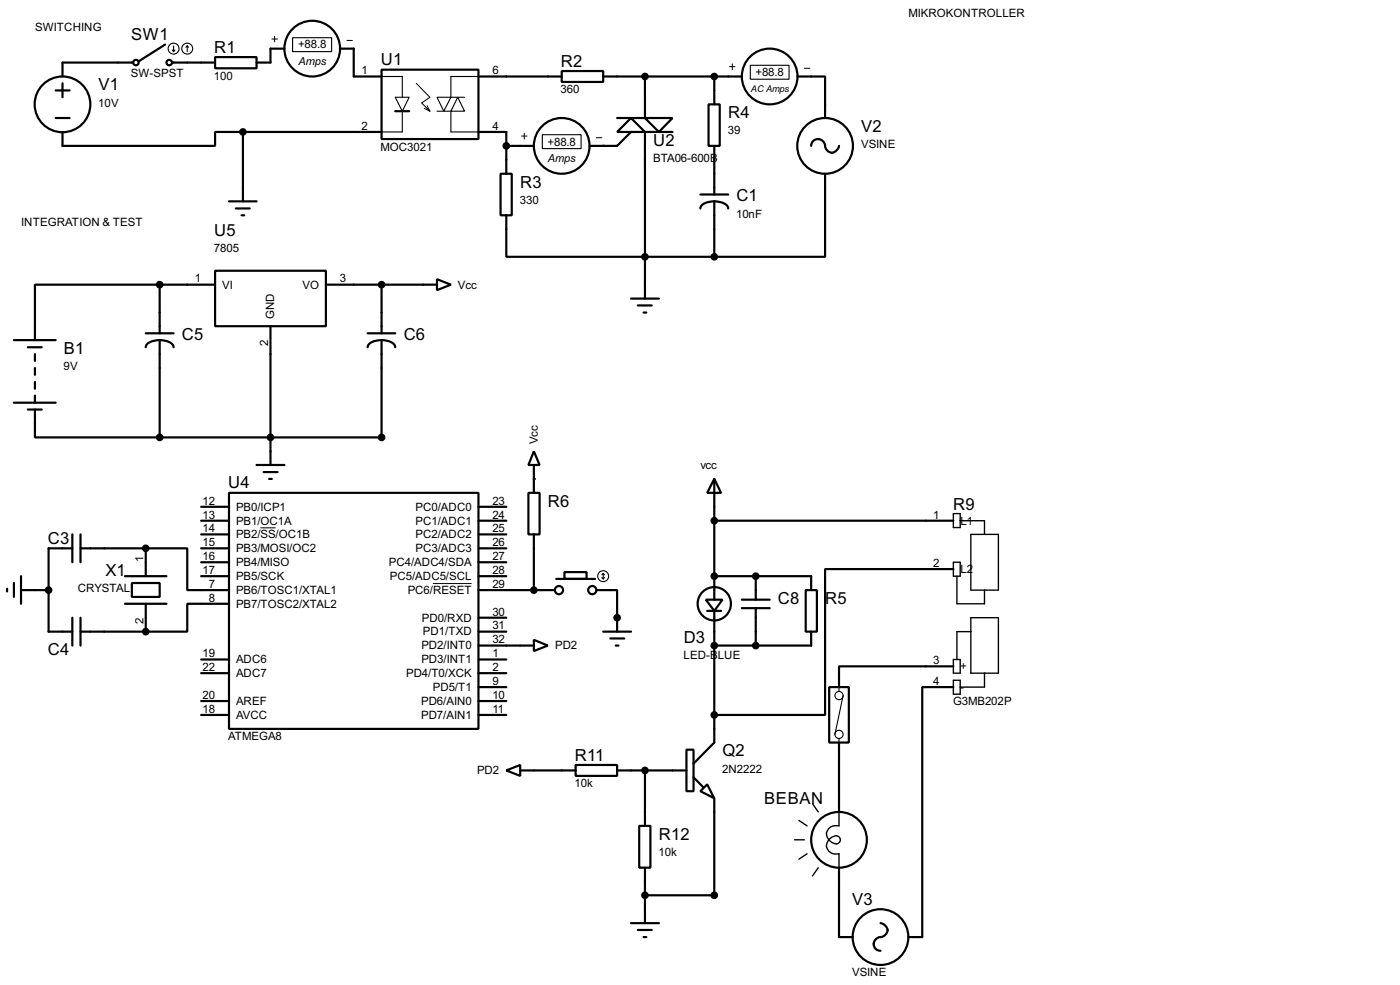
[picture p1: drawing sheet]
<svg xmlns="http://www.w3.org/2000/svg" width="256mm" height="180mm" viewBox="0 0 256 180" stroke-linecap="round" stroke-linejoin="round" font-family="sans-serif">
<g fill="none" stroke="#000" stroke-width=".4">
<path d="M10.2 16.6h2.6M11.5 15.3v2.5M24.4 11.5h-12.9v2.5M30.3 8.2l-4.8 3M31.6 11.5h7.8M39.4 10.5h7.6v2h-7.6zM52.1 8.9h-2.5v2.6h-2.6M62.3 8.9h2.5v5.1h5.1M69.9 12.8h17.8v12.7h-17.8zM87.7 14h15.2M102.9 13h7.6v2h-7.6zM110.5 14h25.4"/>
<path d="M118.2 14v7.6h-5.1M129.8 19.1h2.1v7.6h-2.1zM130.9 14v5.1M146.1 14h5.1v7.6M10.2 21.6h2.6M11.5 24.2v2.5h27.9v-2.5h5.1M42 36.9h5M43.2 38.2h2.6M44.3 39.4h.5M44.5 24.2v12.7M44.5 24.2h25.4M72.4 20.4h2.6"/>
<path d="M87.7 24.2h5.1v7.6M91.7 31.8h2.1v7.6h-2.1zM92.8 39.4v7.6h38.1M92.8 26.7h5M113.1 24.2l2.5-2.6 2.6 2.6zM115.6 24.2l-2.5 2.5h-5.1M118.2 21.6h5l-2.5 2.6zM123.2 24.2h-5v30.5M128.3 35.6h5.1M130.9 36.9a3.2 3.2 0 0 1 2.4 .9l.1 .4M130.9 36.9a3.1 3.1 0 0 0-2.5 .9l-.1 .4M130.9 26.7v8.9"/>
<path d="M130.9 36.9v10.1M148.6 26.7a1.32 1.32 0 0 1 1.5-1.2 1.32 1.32 0 0 1 1.1 1.5 1.27 1.27 0 0 0 1.4 .9 1.27 1.27 0 0 0 1.1-1.2M151.2 31.8v15.2h-20.3M29.3 52.1h-22.9v10.2M29.3 52.1v8.9M29.3 52.1h10.1M39.4 49.6h20.3v10.1h-20.3zM49.6 59.7v25.4M59.7 52.1h20.4M69.9 52.1v8.9M80.1 51.1l2.5 1-2.5 1zM115.6 54.7h5.1"/>
<path d="M116.9 55.9h2.5M117.9 57.2h.5M2.6 62.3h7.6M2.6 73.7h7.6M5.1 63.6h2.6M5.1 75h2.6M6.4 75v5.1h22.9M6.4 64.8v1.3M6.4 67.4v1.2M6.4 69.9v1.3M6.4 72.4v1.3M26.7 61h5.1"/>
<path d="M29.3 62.3a3.2 3.2 0 0 1 2.4 .9l.1 .4M29.3 62.3a3.1 3.1 0 0 0-2.5 .9l-.1 .4M29.3 62.3v17.8M67.4 61h5M69.9 62.3a2.24 2.24 0 0 1 2.5 1.3M69.9 62.3a3.1 3.1 0 0 0-2.5 .9v.4M69.9 62.3v17.8h-40.6M13.3 97.8v5.1M14.8 97.8v5.1M36.9 95.3h5.1M36.9 92.8h5.1M36.9 97.8h5.1"/>
<path d="M42 90.2h45.7v43.2h-45.7zM47 85.1h5.1M48.3 86.4h2.6M49.3 87.7h.5M87.7 95.3h5.1M87.7 92.8h5.1M87.7 97.8h5.1M96.8 90.2h2.1v7.6h-2.1zM97.8 82.6l1.1 2.5h-2.1zM97.8 85.1v5.1M97.8 97.8v10.2M130.9 87.7l1.2 2.5h-2.5z"/>
<path d="M130.9 87.7v22.1M130.9 95.3h43.8M1.3 107.8v.5M2.6 106.7v2.6M3.9 108h5M3.9 105.5v5M13.3 100.4h-4.4v15.2h4.4M13.3 113.1v5.1M14.8 100.4h11.9M14.8 115.6h11.9M14.8 113.1v5.1M22.9 105.5h7.6"/>
<path d="M22.9 110.5h7.6M24.2 106.7h5.1v2.6h-5.1zM26.7 100.4h7.6v7.6h7.7M26.7 100.4v5.1M26.7 110.5v5.1M36.9 100.4h5.1M36.9 105.5h5.1M36.9 102.9h5.1M42 110.5h-7.7v5.1h-7.6M87.7 100.4h5.1M87.7 115.6h5.1M87.7 108h14"/>
<path d="M87.7 118.2h10.1M87.7 105.5h5.1M87.7 102.9h5.1M87.7 113.1h5.1M97.8 117.1l2.6 1.1-2.6 1zM101.9 106h7.1M103.4 104.7h4.1v1.3h-4.1zM109.3 108h3.8v7.6M110.5 115.6h5.1M111.8 116.9h2.6M112.8 118.2h.5M129.3 109.8h3.1l-1.5 2z"/>
<path d="M129.6 111.8h2.5M130.9 111.8v24.1l-3.8 3.9M130.9 105.5h17.7v2.5M135.9 111.3h5.1M135.9 109.8h5.1M138.5 105.5v4.3M138.5 111.3v6.9M147.6 108h2.1v7.6h-2.1zM148.6 115.6v2.6h-17.7M174.7 104.2h-23.5v26.7h-20.3M36.9 120.7h5.1M36.9 123.2h5.1"/>
<path d="M36.9 128.3h5.1M36.9 130.9h5.1M87.7 125.8h5.1M87.7 120.7h5.1M87.7 123.2h5.1M87.7 128.3h5.1M87.7 130.9h5.1M125.8 137.2h1.3v7.6h-1.3zM151.9 125.8h3.6v10.1h-3.6zM153.7 135.9v12.7M174.7 122h-21v3.8M174.7 125.8h-5.7v45.7h-2.6"/>
<path d="M92.8 141l2.5-1v2zM95.3 141h10.2M105.5 140h7.6v2h-7.6zM113.1 141h12.7M117.1 151.2h2.1v7.6h-2.1zM118.2 141v10.2M118.2 158.8v10.2M127.1 142.3l1.7 1.8M128.3 144.8l1.3-1.2 1.3 2.5zM130.9 146.1v17.8h-12.7M153.7 158.8v12.7h2.6M115.6 169h5.1"/>
<path d="M116.9 170.2h2.5M117.9 171.5h.5M161.3 169a1.28 1.28 0 0 1 1.3 1.2 1.28 1.28 0 0 1-1.3 1.3 1.25 1.25 0 0 0-1.2 1.3 1.25 1.25 0 0 0 1.2 1.2"/>
<circle cx="11.4" cy="19.1" r="5.1"/>
<circle cx="24.9" cy="11.5" r=".5"/>
<circle cx="31" cy="11.5" r=".5"/>
<circle cx="57.2" cy="8.9" r="5.1"/>
<circle cx="141" cy="14" r="5.1"/>
<circle cx="102.9" cy="26.7" r="5.1"/>
<circle cx="151.1" cy="26.7" r="5.1"/>
<circle cx="102.4" cy="108" r=".75"/>
<circle cx="108.5" cy="108" r=".75"/>
<circle cx="130.8" cy="110.5" r="3.1"/>
<circle cx="153.7" cy="153.7" r="5.1"/>
<circle cx="161.3" cy="171.5" r="5.1"/>
</g>
<g fill="#000">
<circle cx="110.5" cy="26.7" r=".2"/>
<circle cx="97.8" cy="87.7" r=".2"/>
<circle cx="113.1" cy="113.1" r=".2"/>
<circle cx="130.9" cy="105.5" r=".2"/>
<circle cx="138.5" cy="105.5" r=".2"/>
</g>
<g fill="none" stroke="#000" stroke-width=".2">
<path d="M31.6 9.2l.2 .3M31.8 8.4v1.1M32.1 9.2l-.3 .3M34.3 8.4l-.2 .3M34.3 8.4l.3 .3M34.3 8.4v1.1M53.6 6.9h7.2v2.6h-7.2zM69.9 14h3.8v3.8M72.4 17.8h2.6l-1.3 2.6zM80.1 17.8h2.5l-1.3 2.6zM83.9 17.8l1.2 2.6h-2.5zM87.7 14h-5.1v3.8h2.5"/>
<path d="M137.5 12h7.1v2.5h-7.1zM73.7 20.4v3.8h-3.8M80.1 20.4h2.5v3.8h5.1M99.4 24.7h7.1v2.5h-7.1zM110.3 105.7l.2 .3M110.5 105v1M110.5 105l-.2 .2M110.5 105l.3 .2M110.8 105.7l-.3 .3M153.7 125.8v.7M153.7 135.2v.7M154.5 127.3l-1.5 7.1"/>
<circle cx="31.8" cy="8.9" r="1"/>
<circle cx="34.3" cy="8.9" r="1"/>
<circle cx="110.5" cy="105.5" r="1"/>
<circle cx="153.7" cy="134.4" r=".75"/>
<circle cx="153.7" cy="127.3" r=".75"/>
</g>
<g fill="none" stroke="#000" stroke-width=".18">
<path d="M49.8 7.2h1.1M50.3 6.7v1M63.6 7.4h1M76.3 15.3l2.5 2.5-1.5 1.1 1.5 1.5M77.8 19.9l1 .5M78.3 19.4l.5 1M133.7 12.2h1M134.2 11.7v1.1M147.4 12.5h1M95.6 24.9h1M96.1 24.4v1.1M109.3 25.2h1"/>
<path d="M47.7 96.6h2.8M79.3 106.8h7.1"/>
</g>
<g fill="#000" stroke="#000" stroke-width=".4">
<circle cx="118.1" cy="14" r=".5"/>
<circle cx="130.8" cy="14" r=".5"/>
<circle cx="44.5" cy="24.2" r=".5"/>
<circle cx="92.7" cy="26.7" r=".5"/>
<circle cx="29.2" cy="52.1" r=".5"/>
<circle cx="69.9" cy="52.1" r=".5"/>
<circle cx="118.1" cy="47" r=".5"/>
<circle cx="130.8" cy="47" r=".5"/>
<circle cx="29.2" cy="80.1" r=".5"/>
<circle cx="49.5" cy="80.1" r=".5"/>
<circle cx="69.9" cy="80.1" r=".5"/>
<circle cx="130.8" cy="95.3" r=".5"/>
<circle cx="8.9" cy="108" r=".5"/>
<circle cx="26.7" cy="115.6" r=".5"/>
<circle cx="26.7" cy="100.4" r=".5"/>
<circle cx="97.8" cy="108" r=".5"/>
<circle cx="113" cy="113.1" r=".5"/>
<circle cx="130.8" cy="118.2" r=".5"/>
<circle cx="130.8" cy="105.5" r=".5"/>
<circle cx="138.4" cy="118.2" r=".5"/>
<circle cx="138.4" cy="105.5" r=".5"/>
<circle cx="130.8" cy="130.9" r=".5"/>
<circle cx="118.1" cy="141" r=".5"/>
<circle cx="118.1" cy="163.9" r=".5"/>
<circle cx="130.8" cy="163.9" r=".5"/>
</g>
<g fill="none" stroke="#000" stroke-width=".25">
<path d="M174.7 94h1.2v2.6h-1.2zM175.9 95.3h4.5v2.5M177.9 97.8h5v10.2h-5zM174.7 102.9h1.2v2.6h-1.2zM175.3 105.5v5h5.1v-2.5M177.9 113.1h5v10.1h-5zM177.9 115.6h-2.6v5.1M174.7 120.7h1.2v2.5h-1.2zM174.7 124.5h1.2v2.6h-1.2zM180.4 123.2v2.6h-4.5M145.6 153.7h1.8M146.4 150.2l1.5 1"/>
<path d="M147.9 156.3l-1.5 1M148.9 147.1l1 1.5M149.9 158.8l-1 1.5M153.7 148.6v2.6a1.66 1.66 0 0 0-2.2 .9 1.66 1.66 0 0 0 1 2.1 .79 .79 0 0 0 1.2 0 .79 .79 0 0 0-.3-1.2 1.82 1.82 0 0 0-1.8 2.3 1.74 1.74 0 0 0 2.1 1v2.5"/>
</g>
<g font-size="3.4">
<text x="24" y="7.4">SW1</text>
<text x="39.3" y="9.7">R1</text>
<text x="69.8" y="12">U1</text>
<text x="18.1" y="16.6">V1</text>
<text x="102.8" y="12.2">R2</text>
<text x="133.4" y="21.7">R4</text>
<text x="119.7" y="26.7">U2</text>
<text x="157.8" y="24.2">V2</text>
<text x="95.3" y="34.4">R3</text>
<text x="134.9" y="36.9">C1</text>
<text x="39.3" y="43.2">U5</text>
<text x="11.7" y="64.8">B1</text>
<text x="33.3" y="62.3">C5</text>
<text x="74" y="62.3">C6</text>
<text x="41.8" y="89.4">U4</text>
<text x="100.4" y="92.8">R6</text>
<text x="174.6" y="93.3">R9</text>
<text x="8.8" y="99.6">C3</text>
<text x="19.4" y="105.5">X1</text>
<text x="142.5" y="110.6">C8</text>
<text x="151.2" y="110.6">R5</text>
<text x="8.8" y="119.9">C4</text>
<text x="125.3" y="117.7">D3</text>
<text x="105.3" y="139.2">R11</text>
<text x="132.4" y="138.5">Q2</text>
<text x="140" y="147.2">BEBAN</text>
<text x="120.7" y="153.7">R12</text>
<text x="156.1" y="165.6">V3</text>
</g>
<g font-size="2.4">
<text x="6.4" y="5.8">SWITCHING</text>
<text x="166.4" y="3.2">MIKROKONTROLLER</text>
<text x="54.6" y="8.8">+88.8</text>
<text x="24" y="14.1">SW-SPST</text>
<text x="39.2" y="14.6">100</text>
<text x="66.2" y="13.6">1</text>
<text x="90.2" y="13.6">6</text>
<text x="102.7" y="17.1">360</text>
<text x="138.4" y="13.9">+88.8</text>
<text x="18" y="19.5">10V</text>
<text x="66.2" y="23.8">2</text>
<text x="90.2" y="23.8">4</text>
<text x="69.7" y="27.5">MOC3021</text>
<text x="100.3" y="26.6">+88.8</text>
<text x="119.6" y="29.6">BTA06-600B</text>
<text x="133.4" y="24.6">39</text>
<text x="157.7" y="27.2">VSINE</text>
<text x="3.9" y="41.3">INTEGRATION &amp; TEST</text>
<text x="95.2" y="37.3">330</text>
<text x="134.9" y="39.9">10nF</text>
<text x="39.2" y="46.2">7805</text>
<text x="35.7" y="51.7">1</text>
<text x="40.7" y="52.8">VI</text>
<text x="55.4" y="52.8">VO</text>
<text x="62.3" y="51.7">3</text>
<text x="83.9" y="52.8">Vcc</text>
<text x="50.3" y="58.4" transform="rotate(-90 50.3 58.4)">GND</text>
<text x="49.1" y="63.4" transform="rotate(-90 49.1 63.4)">2</text>
<text x="11.7" y="67.7">9V</text>
<text x="98.5" y="81.3" transform="rotate(-90 98.5 81.3)">Vcc</text>
<text x="128.3" y="85.8">vcc</text>
<text x="37.1" y="92.4">12</text>
<text x="37.1" y="94.9">13</text>
<text x="43.2" y="93.5">PB0/ICP1</text>
<text x="76.1" y="93.5">PC0/ADC0</text>
<text x="90.2" y="92.4">23</text>
<text x="90.2" y="94.9">24</text>
<text x="171" y="94.9">1</text>
<text x="37.1" y="97.4">14</text>
<text x="37.1" y="100">15</text>
<text x="43.2" y="96">PB1/OC1A</text>
<text x="43.2" y="98.5">PB2/SS/OC1B</text>
<text x="43.2" y="101.1">PB3/MOSI/OC2</text>
<text x="76.1" y="96">PC1/ADC1</text>
<text x="76.1" y="98.5">PC2/ADC2</text>
<text x="76.1" y="101.1">PC3/ADC3</text>
<text x="90.2" y="97.4">25</text>
<text x="90.2" y="100">26</text>
<text x="175.9" y="96">L1</text>
<text x="26.3" y="102.9" transform="rotate(-90 26.3 102.9)">1</text>
<text x="37.1" y="102.5">16</text>
<text x="37.1" y="105.1">17</text>
<text x="38.3" y="107.6">7</text>
<text x="43.2" y="103.6">PB4/MISO</text>
<text x="43.2" y="106.2">PB5/SCK</text>
<text x="71.2" y="103.6">PC4/ADC4/SDA</text>
<text x="71.4" y="106.2">PC5/ADC5/SCL</text>
<text x="90.2" y="107.6">29</text>
<text x="90.2" y="102.5">27</text>
<text x="90.2" y="105.1">28</text>
<text x="171" y="103.8">2</text>
<text x="175.9" y="104.9">L2</text>
<text x="14.2" y="108.4">CRYSTAL</text>
<text x="38.3" y="110.1">8</text>
<text x="43.2" y="108.7">PB6/TOSC1/XTAL1</text>
<text x="43.2" y="111.2">PB7/TOSC2/XTAL2</text>
<text x="74.7" y="108.7">PC6/RESET</text>
<text x="77.3" y="113.8">PD0/RXD</text>
<text x="90.2" y="112.7">30</text>
<text x="26.3" y="114.2" transform="rotate(-90 26.3 114.2)">2</text>
<text x="77.2" y="118.9">PD2/INT0</text>
<text x="77.5" y="116.3">PD1/TXD</text>
<text x="90.2" y="115.2">31</text>
<text x="90.2" y="117.8">32</text>
<text x="101.7" y="118.9">PD2</text>
<text x="37.1" y="122.8">22</text>
<text x="37.1" y="120.3">19</text>
<text x="43.2" y="123.9">ADC7</text>
<text x="43.2" y="121.4">ADC6</text>
<text x="74.4" y="123.9">PD4/T0/XCK</text>
<text x="77.2" y="121.4">PD3/INT1</text>
<text x="90.2" y="120.3">1</text>
<text x="90.2" y="122.8">2</text>
<text x="90.2" y="125.4">9</text>
<text x="125.2" y="120.6">LED-B</text>
<text x="131.5" y="120.6">LUE</text>
<text x="171" y="121.6">3</text>
<text x="171" y="125.4">4</text>
<text x="175.9" y="122.7">+</text>
<text x="37.1" y="127.9">20</text>
<text x="37.1" y="130.5">18</text>
<text x="43.2" y="129">AREF</text>
<text x="43.2" y="131.6">AVCC</text>
<text x="77.1" y="129">PD6/AIN0</text>
<text x="77.1" y="131.6">PD7/AIN1</text>
<text x="79.3" y="126.5">PD5/T1</text>
<text x="90.2" y="127.9">10</text>
<text x="90.2" y="130.5">11</text>
<text x="174.6" y="129.1">G3MB202P</text>
<text x="175.9" y="126.5">-</text>
<text x="41.8" y="135.5">ATMEGA8</text>
<text x="87.4" y="141.7">PD2</text>
<text x="132.3" y="141.5">2N2222</text>
<text x="105.3" y="144.1">10k</text>
<text x="120.7" y="156.7">10k</text>
<text x="156.1" y="178.7">VSINE</text>
</g>
<g font-size="2.3">
<text x="54.7" y="11.8">Amps</text>
<text x="100.4" y="29.6">Amps</text>
</g>
<text font-size="1.9" x="137.5" y="16.9">AC Amps</text>
</svg>
